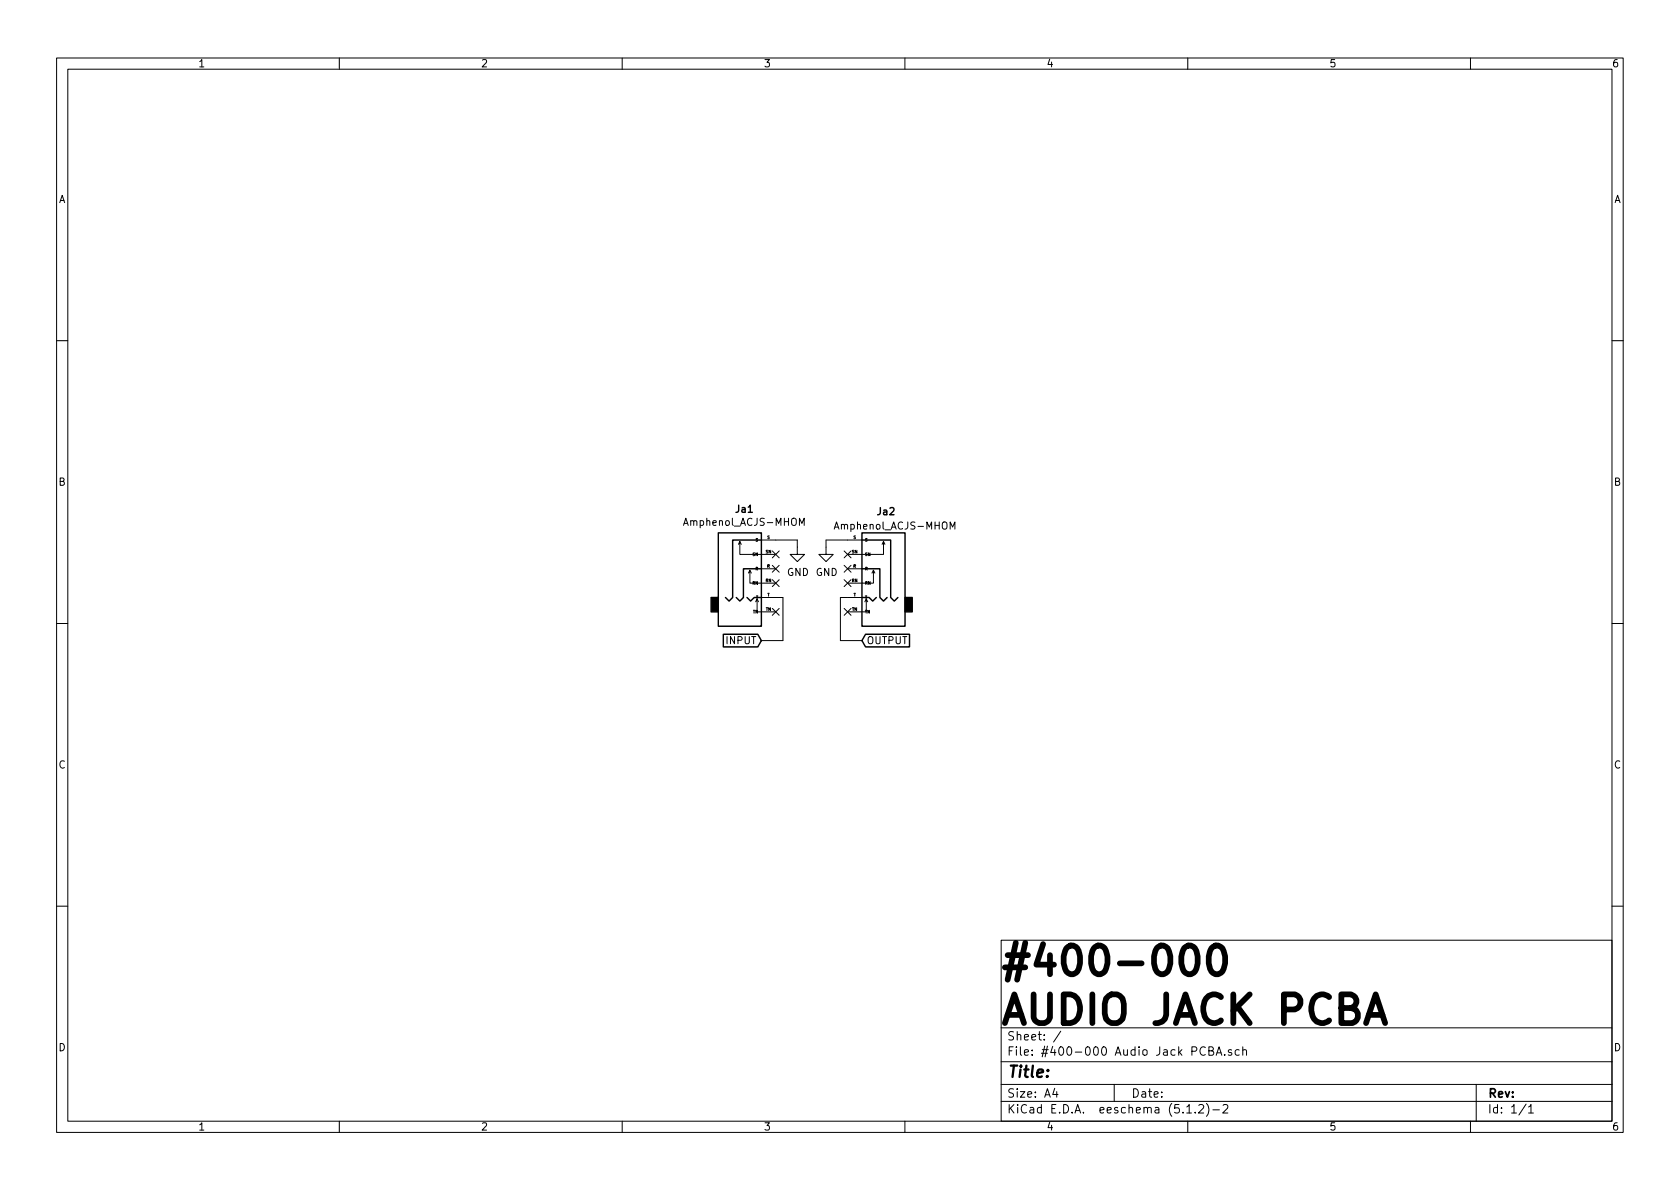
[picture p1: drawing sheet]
EESchema Schematic File Version 4
LIBS:#400-000 Audio Jack PCBA-cache
EELAYER 29 0
EELAYER END
$Descr A4 11693 8268
encoding utf-8
Sheet 1 1
Title ""
Date ""
Rev ""
Comp ""
Comment1 ""
Comment2 ""
Comment3 ""
Comment4 ""
$EndDescr
$Comp
L Connectors_Jacks_Audio_6.35:Amphenol_ACJS-MHOM Ja2
U 1 1
P 6100 3950
F 0 "Ja2" H 6100 4350 50  0000 R CNB
F 1 "Amphenol_ACJS-MHOM" H 6400 4250 50  0000 R CNN
F 2 "Connectors_Jacks_Audio_6.35:Amphenol_ACJS-MHOM" H 6050 3950 20  0001 C CNN
F 3 "https://www.amphenol-sine.com/pdf/datasheet/ACJS-MHOM.pdf" H 6100 3950 50  0001 C CNN
	1    6100 3950
	-1   0    0    -1  
$EndComp
$Comp
L Connectors_Jacks_Audio_6.35:Amphenol_ACJS-MHOM Ja1
U 1 1
P 5200 3950
F 0 "Ja1" H 5182 4367 50  0000 C CNB
F 1 "Amphenol_ACJS-MHOM" H 5182 4276 50  0000 C CNN
F 2 "Connectors_Jacks_Audio_6.35:Amphenol_ACJS-MHOM" H 5150 3950 20  0001 C CNN
F 3 "https://www.amphenol-sine.com/pdf/datasheet/ACJS-MHOM.pdf" H 5200 3950 50  0001 C CNN
	1    5200 3950
	1    0    0    -1  
$EndComp
Text GLabel 5300 4450 0    50   Input ~ 0
INPUT
Text GLabel 6000 4450 2    50   Input ~ 0
OUTPUT
Wire Wire Line
	6000 4450 5850 4450
Wire Wire Line
	5850 4150 5900 4150
Wire Wire Line
	5300 4450 5450 4450
Wire Wire Line
	5450 4150 5400 4150
$Comp
L power:GND #PWR0107
U 1 1
P 5550 3800
F 0 "#PWR0107" H 5550 3550 50  0001 C CNN
F 1 "GND" H 5555 3627 50  0000 C CNN
F 2 "" H 5550 3800 50  0001 C CNN
F 3 "" H 5550 3800 50  0001 C CNN
	1    5550 3800
	1    0    0    -1  
$EndComp
$Comp
L power:GND #PWR0133
U 1 1
P 5750 3800
F 0 "#PWR0133" H 5750 3550 50  0001 C CNN
F 1 "GND" H 5755 3627 50  0000 C CNN
F 2 "" H 5750 3800 50  0001 C CNN
F 3 "" H 5750 3800 50  0001 C CNN
	1    5750 3800
	1    0    0    -1  
$EndComp
Wire Wire Line
	5750 3800 5750 3750
Wire Wire Line
	5750 3750 5900 3750
Wire Wire Line
	5550 3800 5550 3750
Wire Wire Line
	5550 3750 5400 3750
NoConn ~ 5400 3850
NoConn ~ 5400 3950
NoConn ~ 5400 4050
NoConn ~ 5900 4250
NoConn ~ 5400 4250
NoConn ~ 5900 4050
NoConn ~ 5900 3950
NoConn ~ 5900 3850
Wire Wire Line
	5450 4450 5450 4150
Wire Wire Line
	5850 4150 5850 4450
Text Notes 6950 7150 0    200  ~ 40
#400-000\nAUDIO JACK PCBA
$EndSCHEMATC
